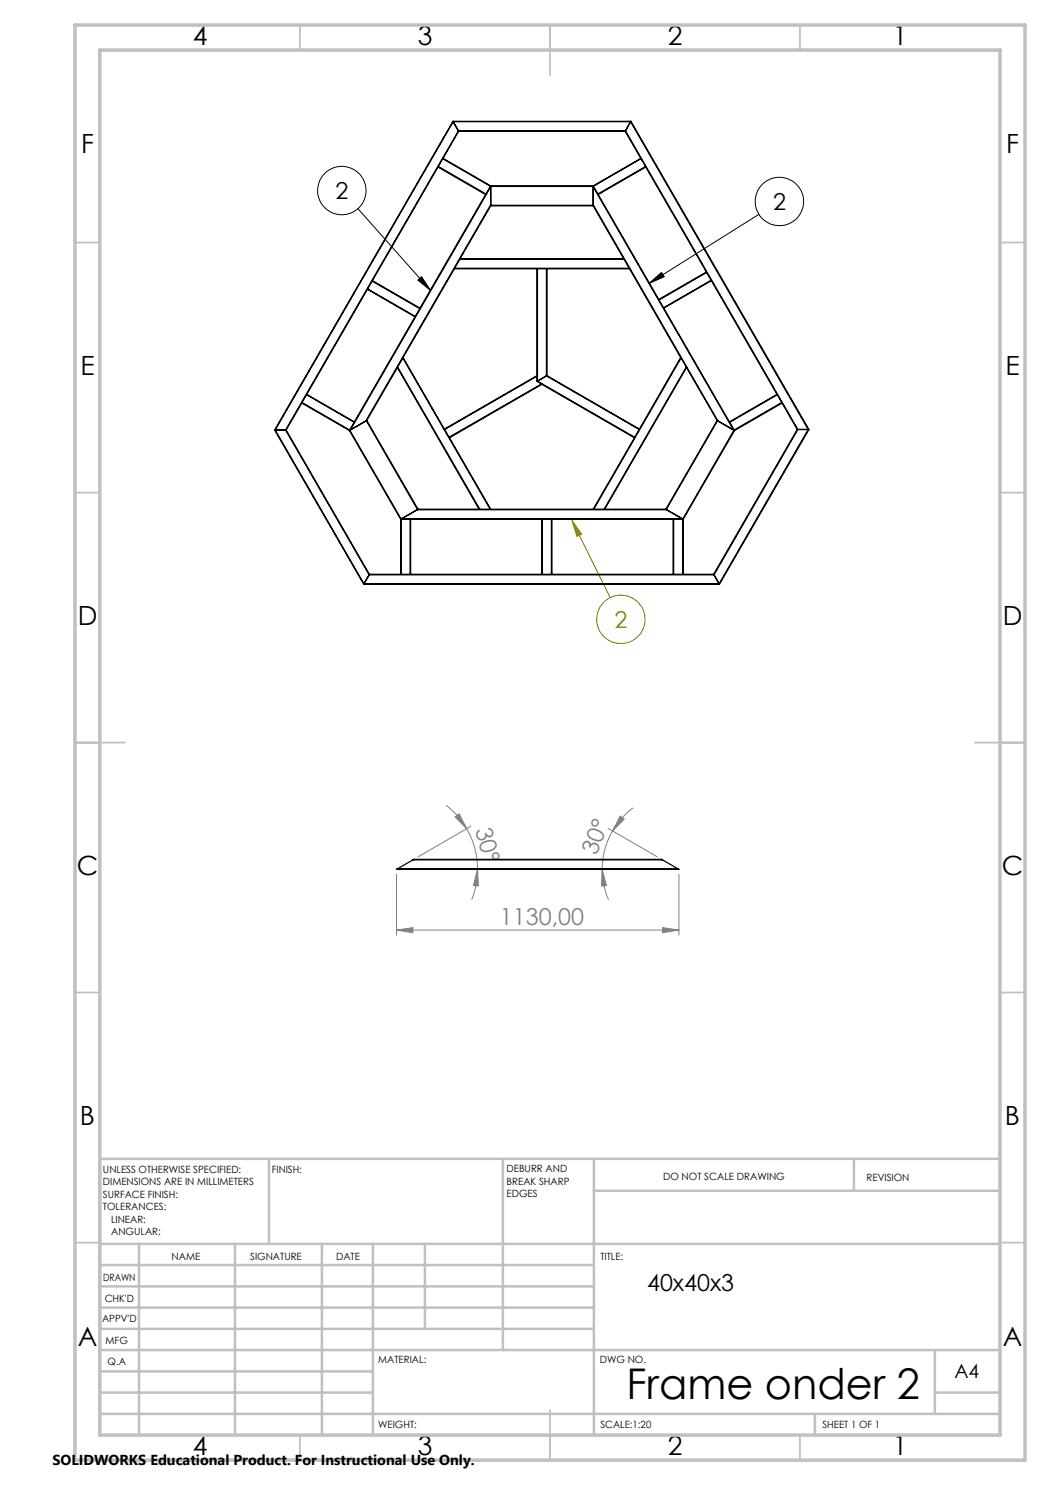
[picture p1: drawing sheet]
<svg xmlns="http://www.w3.org/2000/svg" width="210mm" height="297mm" viewBox="0 0 210 297" stroke-linecap="round" stroke-linejoin="round" font-family="sans-serif">
<g fill="none" stroke="#000" stroke-width=".2">
<path d="M71.6 41.7l14.5 16.4M83.6 56l.7-.7 1.8 2.8zM129.8 56.7l2.5-2.2 .6 .8zM151.8 42.9l-22 13.8"/>
<circle cx="68.4" cy="38.1" r="4.8"/>
<circle cx="155.9" cy="40.3" r="4.8"/>
</g>
<g fill="none" stroke="#808000" stroke-width=".2">
<path d="M114.4 104.1l1.9 2.7-.9 .5zM114.4 104.1l7.6 15.4"/>
<circle cx="124.2" cy="123.9" r="4.8"/>
</g>
<g fill="none" stroke="#808080" stroke-width=".2">
<path d="M79.3 174.9v12.1M89.3 161.1a15.6 15.6 0 0 1 4 4.7M91 163.4l.8-.6 1.5 3zM93.3 165.8a15.9 15.9 0 0 1 2.2 8.1M94.2 165.2l-10.6 6.2M95.5 173.9l.2 3.3-1-.1zM95.5 173.9a15.7 15.7 0 0 1-1.2 6M120.4 173.9l.9 3.2-1 .1zM120.4 173.9a16.3 16.3 0 0 0 1.3 6M121.6 165.7l9.9 5.7M122.5 166.2a15.2 15.2 0 0 0-2.1 7.7M124 163.2l.8 .6-2.3 2.4z"/>
<path d="M126.6 161.6a16.1 16.1 0 0 0-4.1 4.6M135.8 174.9v12.1M79.3 186l3.3-.5v1zM79.3 186h56.5M132.5 185.5l3.3 .5-3.3 .5z"/>
</g>
<g fill="none" stroke="#c0c0c0" stroke-width=".35">
<path d="M60 5v5M110 5v10M160 5v5M15 48.5h5M200 48.5h5M15 98.5h5M200 98.5h5M15 148.5h10M195 148.5h10M15 198.5h5M200 198.5h5M15 248.5h5"/>
<path d="M200 248.5h5M60 287v5M110 282v10M160 287v5"/>
</g>
<g fill="none" stroke="#c0c0c0" stroke-width=".5">
<path d="M53.8 231.8v17M100.6 231.8v38.2M118.8 231.8v55.2M118.8 238.2h81.2M170.8 231.8v6.4M200 231.8h-180v55.2M20 248.8h180M20 257.3h98.8M20 253h98.8M27.8 248.8v38.2M47 248.8v38.2M64.4 248.8v38.2"/>
<path d="M74.6 248.8v38.2M85 248.8v17M20 265.8h98.8M20 261.5h98.8M20 278.5h54.6M20 274.3h54.6M20 270h180M187 278.5h13M187 270v12.8M20 282.8h180M163 282.8v4.2"/>
</g>
<path d="M15 5h190v287h-190zM20 10h180v277h-180z" fill="none" stroke="#c0c0c0" stroke-width=".7"/>
<path d="M83.6 56l.7-.7 1.8 2.8zM129.8 56.7l2.5-2.2 .6 .8z" fill="#000"/>
<path d="M114.4 104.1l1.9 2.7-.9 .5z" fill="#808000"/>
<g fill="#808080">
<path d="M95.5 173.9l.2 3.3-1-.1zM91 163.4l.8-.6 1.5 3z"/>
<path d="M132.5 185.5l3.3 .5-3.3 .5zM79.3 186l3.3-.5v1z"/>
<path d="M124 163.2l.8 .6-2.3 2.4zM120.4 173.9l.9 3.2-1 .1z"/>
</g>
<g fill="none" stroke="#000" stroke-width=".25">
<path d="M87.6 33.4l9.5 5.5M87.6 33.4l-13.1 22.7M87.7 33.3l-.1 .1M87.7 33.3l9.5 5.5M88.5 31.7l-.8 1.6M88.5 31.7l9.6 5.5M88.6 31.7h-.1M88.6 31.7l9.5 5.5M90.6 24.3h.1M90.6 24.3l-35.7 61.7M90.6 24.3h35.6M90.6 24.3l-35.6 61.7"/>
<path d="M90.6 24.3l1.1 1.9M90.6 24.3h35.5M91.7 26.2h.1M91.7 26.2l-34.6 59.8M91.7 26.2h33.4M91.7 26.2l-3.1 5.5M91.7 26.2h33.3M97.1 38.9l-13.1 22.7M97.2 38.8l-.1 .1M98.1 37.2l-.9 1.6M98.1 37.2h.1M98.1 37.2v.1"/>
<path d="M98.1 37.4l-28 48.6 3.1-1.8 24.9-43.2M98.1 37.3v3.8M98.1 37.3h20.5M98.1 37.2h20.5M118.6 37.2h.1M118.6 37.2v.1M118.6 37.4l28.1 48.6-3.1-1.8-25-43.2M118.6 37.3v3.8M118.7 37.2l.9 1.6M119.6 38.8v.1M119.6 38.9l12.2 21M125 26.2l3.2 5.5"/>
<path d="M125.1 26.2h-.1M125.1 26.2l34.5 59.7M126.1 24.3l-1 1.9M126.1 24.3l35.5 61.6M126.2 24.3h-.1M126.2 24.3l35.6 61.6M128.2 31.7h.1M128.2 31.7l-9.6 5.5M128.2 31.7l-9.5 5.5M128.2 31.7l.9 1.6M129.1 33.3l.1 .1M129.1 33.3l-9.5 5.5"/>
<path d="M129.2 33.4l-9.6 5.5M129.2 33.4l12.1 21M73.5 57.9l9.5 5.5M73.5 57.9l-12.2 21M73.5 57.8v.1M73.5 57.8l9.5 5.5M74.4 56.2l-.9 1.6M74.4 56.2l9.6 5.5M74.5 56.1l-.1 .1M74.5 56.1l9.5 5.5M90.9 53.8h16.5M90.9 53.8l-10.3 17.7"/>
<path d="M90.9 53.7v.1M90.9 53.7h34.9M92 51.9h32.8M92 51.9l-1.1 1.8M92 51.7v.2M92 51.7h32.7M98.1 41.1v.1M98.1 41.2l-6.1 10.5M98.1 41.2h20.5M98.1 41.1h20.5M107.4 53.8h.1M107.4 53.8v21.3"/>
<path d="M107.5 53.8v22.4M107.5 53.8h1.8M109.3 53.8h.1M109.3 53.8v21.4M109.4 53.8h16.5M109.4 53.8v21.3M118.6 41.1v.1M118.6 41.2l6.1 10.5M124.7 51.7l.1 .2M124.8 51.9l1 1.8M125.8 53.7l.1 .1M125.9 53.8l10.2 17.7"/>
<path d="M131.8 59.9v.1M141.3 54.4v.1M141.3 54.4l-9.5 5.5M141.3 54.5l-9.5 5.5M141.3 54.5l.9 1.6M142.2 56.1h.1M142.2 56.1l-9.5 5.5M142.3 56.1l-9.5 5.5M142.3 56.1l13.1 22.8M61.3 78.9l-.9 1.6M61.3 78.9l9.5 5.6M61.3 78.9h.1"/>
<path d="M61.3 78.9l9.6 5.5M79.5 73.5l16.3 28.3M79.5 73.5l-6.2 10.6M79.5 73.4v.1M79.5 73.4l16.5 28.4M80.6 71.6l-1.1 1.8M80.6 71.6l17.4 30.2M80.6 71.5v.1M80.6 71.5l8.3 14.3M83 63.4l-12.1 21M83 63.3v.1M84 61.7l-1 1.6"/>
<path d="M84 61.6v.1M107.4 75.1v.1M107.4 75.2v1.1M107.4 76.3l.9 .5M107.4 75.2l-18.5 10.7M107.4 75.1l-18.5 10.7M107.5 76.2l-.1 .1M107.5 76.2l19.4 11.3M108.3 76.8l.1 .1M108.3 76.8l-18.5 10.7M108.4 76.9l18.5 10.7M108.4 76.9l-18.5 10.7"/>
<path d="M109.3 75.2l-1.8 1M109.3 75.2l18.5 10.7M109.4 75.1l-.1 .1M109.4 75.1l18.5 10.7M131.8 60l.9 1.6M132.7 61.6h.1M132.8 61.6l13.1 22.8M136.1 71.5l.1 .1M136.1 71.5l-8.2 14.3M136.2 71.6l-17.5 30.2M136.2 71.6l1.1 1.8M137.3 73.4v.1"/>
<path d="M137.3 73.4l-16.5 28.4M137.3 73.5l-16.4 28.3M137.3 73.5l6.1 10.6M155.4 78.9h.1M155.4 78.9l-9.5 5.5M155.5 78.9l-9.6 5.6M155.5 78.9l.9 1.6M54.9 86h.1M54.9 86l17.8 30.8M55 86l17.8 30.8M55 86h2.1M57.1 86h.1"/>
<path d="M57.1 86l16.7 29M57.2 86l16.7 28.9M60.4 80.6l9.5 5.5M60.4 80.6l-3.2 5.4M60.4 80.5v.1M60.4 80.5l9.5 5.5M69.9 86.1l10.3 17.8M69.9 86v.1M70 86l-.1 .1M70 86l10.2 17.8M70.8 84.5l-.9 1.5M70.9 84.4l-.1 .1"/>
<path d="M73.3 84.1l10.2 17.8M73.3 84.1l-3.3 1.9M73.3 84.1h.1M73.3 84.1l10.3 17.7M88.9 85.8v.1M88.9 85.9l.9 1.6M89.8 87.5l.1 .1M89.9 87.6l8.2 14.2M126.9 87.6l-8.3 14.2M126.9 87.5v.1M127.8 85.9l-.9 1.6M127.9 85.8l-.1 .1"/>
<path d="M143.4 84.1h.1M143.4 84.1l-10.2 17.7M143.5 84.1l-10.3 17.8M143.5 84.1l3.3 1.9M145.9 84.4v.1M145.9 84.5l.9 1.5M146.8 86l.1 .1M146.8 86l-10.2 17.8M146.9 86.1l-10.3 17.8M156.4 80.5v.1M156.4 80.5l-9.6 5.5M156.4 80.6l-9.5 5.5"/>
<path d="M156.4 80.6l3.1 5.3M159.5 85.9h.1M159.5 85.9l-16.8 29M159.6 85.9h2M159.6 85.9l-16.8 29.1M161.6 85.9h.2M161.6 85.9l-17.8 30.9M161.8 85.9l-17.9 30.9M72.7 116.8h71.2M72.8 116.8h-.1M72.8 116.8h71M73.8 115l-1 1.8"/>
<path d="M73.8 115h69M73.9 114.9l-.1 .1M73.9 114.9h6.3M80.2 103.9h.1M80.2 114.9h.1M80.2 103.9v11M80.2 103.8v.1M80.2 103.9h1.8M80.2 114.9h1.8M80.3 103.7l3.1-1.8h49.9l3.2 1.8zM82 103.9h.1M82 114.9h.1"/>
<path d="M82 103.9v11M82.1 103.9h26.3M82.1 114.9h26.3M82.1 103.9v11M83.5 101.9l-3.3 1.9M83.6 101.8l-.1 .1M83.6 101.8h12.2M95.8 101.8h.2M96 101.8h2M98 101.8h.1M98.1 101.8h20.5M108.4 103.9h.1"/>
<path d="M108.4 114.9h.1M108.4 103.9v11M108.5 103.9h1.8M108.5 114.9h1.8M108.5 103.9v11M110.3 103.9h.1M110.3 114.9h.1M110.3 103.9v11M110.4 103.9h24.2M110.4 114.9h24.2M110.4 103.9v11M118.6 101.8h.1"/>
<path d="M118.7 101.8h2.1M120.8 101.8h.1M120.9 101.8h12.3M133.2 101.8v.1M133.2 101.9l3.4 1.9M134.6 103.9h.1M134.6 114.9h.1M134.6 103.9v11M134.7 103.9h1.8M134.7 114.9h1.8M134.7 103.9v11M136.5 103.9h.1"/>
<path d="M136.5 114.9h.1M136.5 103.9v11M136.6 103.8v.1M136.6 114.9h6.1M136.6 103.9v11M142.7 114.9l.1 .1M142.8 115l1 1.8M143.8 116.8h.1M79.5 173.8l-.2 .1h56.5l-.2-.1M79.5 173.8h56.1M82.6 172l.1-.1h49.7l.1 .1M82.6 172h49.9"/>
<path d="M82.6 172l-3.1 1.8M132.5 172l3.1 1.8"/>
</g>
<text font-size="8.5" x="125.3" y="279.7">Frame onder 2</text>
<g font-size="5.3">
<text x="38.5" y="8.9">4</text>
<text x="83.5" y="8.9">3</text>
<text x="133.6" y="8.9">2</text>
<text x="178.6" y="8.9">1</text>
<text x="16.2" y="30.7">F</text>
<text x="201.2" y="30.7">F</text>
<text x="16.1" y="74.9">E</text>
<text x="201.1" y="74.9">E</text>
<text x="15.5" y="124.9">D</text>
<text x="200.5" y="124.9">D</text>
<text x="15.4" y="174.9">C</text>
<text x="200.4" y="174.9">C</text>
<text x="16" y="224.9">B</text>
<text x="201" y="224.9">B</text>
<text x="15.5" y="269.2">A</text>
<text x="200.5" y="269.2">A</text>
<text x="38.5" y="290.9">4</text>
<text x="83.5" y="290.9">3</text>
<text x="133.6" y="290.9">2</text>
<text x="178.6" y="290.9">1</text>
</g>
<g font-size="4.7">
<text x="67.1" y="39.8">2</text>
<text x="154.6" y="42">2</text>
<text x="129.4" y="258.2">40x40x3</text>
</g>
<text font-size="4.7" fill="#808000" x="122.9" y="125.6">2</text>
<g font-size="4.7" fill="#808080">
<text x="95" y="166" transform="rotate(75 95 166)">30°</text>
<text x="119.3" y="171.1" transform="rotate(-69 119.3 171.1)">30°</text>
<text x="100" y="185">1130,00</text>
</g>
<text font-size="3.9" x="190.9" y="275.5">A4</text>
<text font-size="2.9" x="10.5" y="292.9">SOLIDWORKS Educational Product. For Instructional Use Only.</text>
<g font-size="2">
<text x="20.6" y="234.6">UNLESS OTHERWISE SPECIFIED:</text>
<text x="20.6" y="237.1">DIMENSIONS ARE IN MILLIMETERS</text>
<text x="20.6" y="239.6">SURFACE FINISH:</text>
<text x="54.4" y="234.6">FINISH:</text>
<text x="101.3" y="234.5">DEBURR AND</text>
<text x="101.3" y="237">BREAK SHARP</text>
<text x="101.3" y="239.5">EDGES</text>
<text x="132.6" y="236">DO NOT SCALE DRAWING</text>
<text x="173.3" y="236.2">REVISION</text>
<text x="20.6" y="242.1">TOLERANCES:</text>
<text x="22.2" y="244.6">LINEAR:</text>
<text x="22.2" y="247.1">ANGULAR:</text>
<text x="34.3" y="252">NAME</text>
<text x="50" y="251.9">SIGNATURE</text>
<text x="67.2" y="251.9">DATE</text>
<text x="120.1" y="251.9">TITLE:</text>
<text x="20.6" y="256.1">DRAWN</text>
<text x="20.9" y="260.3">CHK'D</text>
<text x="20.4" y="264.4">APPV'D</text>
<text x="21.1" y="268.8">MFG</text>
<text x="21.5" y="273">Q.A</text>
<text x="75.6" y="272.5">MATERIAL:</text>
<text x="120" y="272.5">DWG NO.</text>
<text x="75.6" y="285.5">WEIGHT:</text>
<text x="120.1" y="285.6">SCALE:1:20</text>
<text x="164.5" y="285.6">SHEET 1 OF 1</text>
</g>
</svg>
